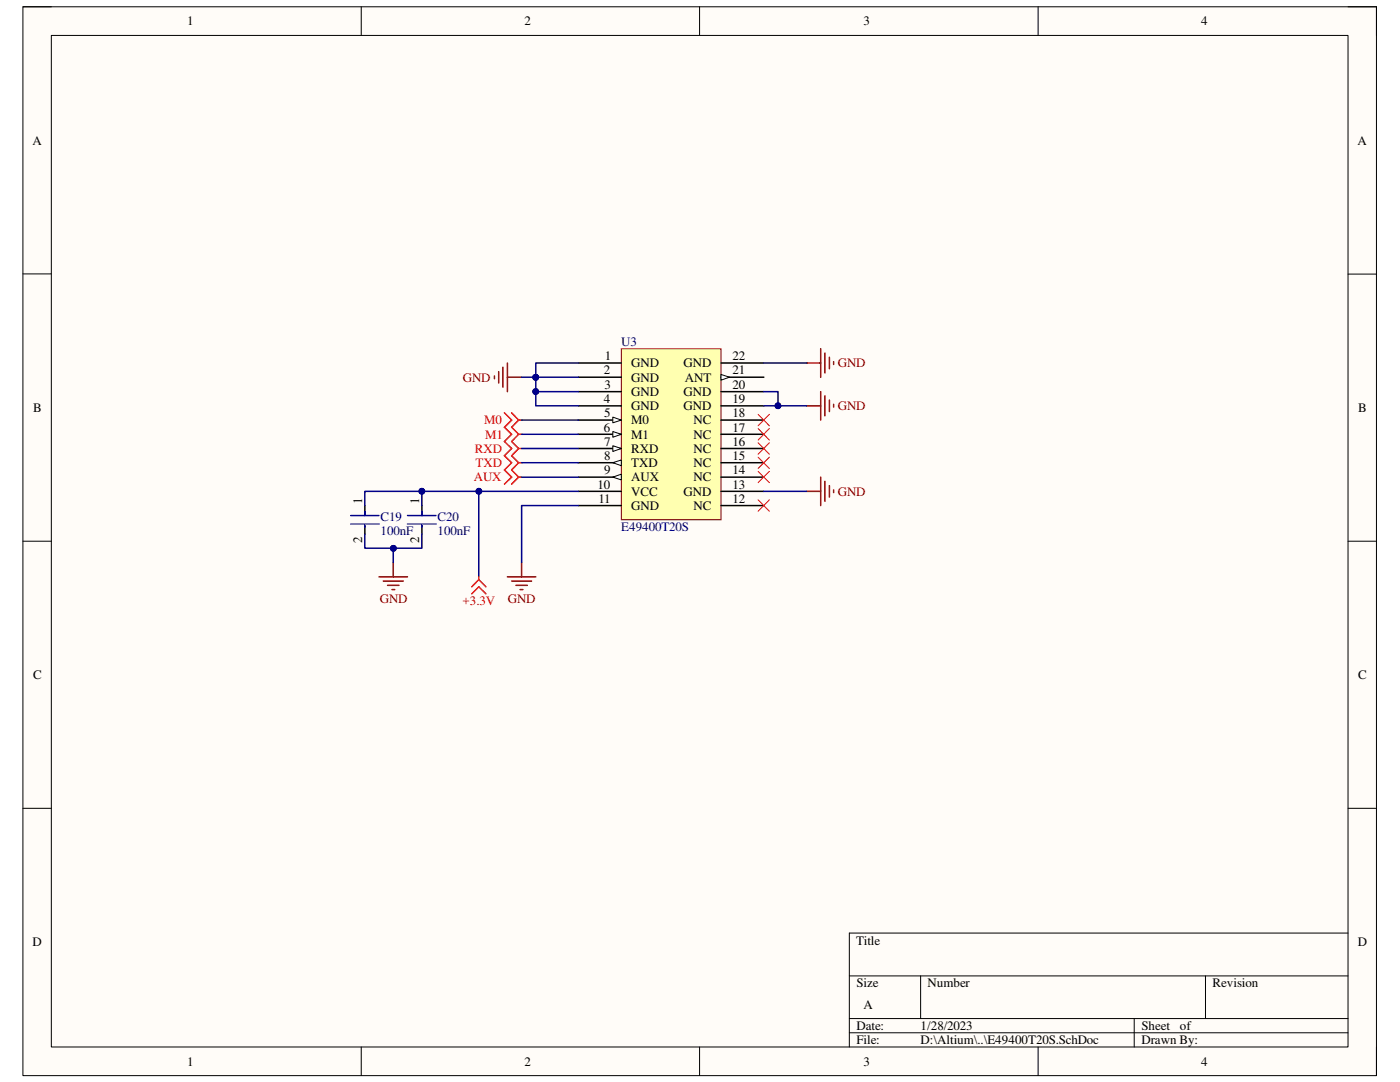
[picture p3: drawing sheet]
<svg xmlns="http://www.w3.org/2000/svg" width="279mm" height="216mm" viewBox="0 0 279 216" stroke-linecap="round" stroke-linejoin="round" font-family="sans-serif">
<path d="M4.6 1.4h270.1v213.2h-270.1z" fill-rule="evenodd" fill="#fffcf8"/>
<path d="M4.6 1.4h270.1v213.2h-270.1z" fill="none" stroke="#000" stroke-width=".2"/>
<path d="M10.2 7.1h258.8v201.8h-258.8z" fill-rule="evenodd" fill="#fffcf8"/>
<g fill="none" stroke="#000" stroke-width=".2">
<path d="M4.6 1.4h5.6M10.2 7.1h258.8v201.8h-258.8zM72.1 1.4v5.6M139.6 1.4v5.6M207.2 1.4v5.7M269 1.4h5.7v5.7M4.6 54.7h5.6M269 54.7h5.7M4.6 108h5.6M269 108h5.7M4.6 161.3h5.6M269 161.3h5.7"/>
<path d="M169.5 194.7h99.5M183.7 194.7v8.5M240.6 194.7v8.5M269 186.2h-99.5v22.7M72.1 208.9v5.7M139.6 208.9v5.7M169.5 203.2h99.5M169.5 206.1h99.5M207.2 208.9v5.7M226.4 203.2v5.7M274.7 208.9v5.7"/>
</g>
<path d="M124 69.6h19.9v34.1h-19.9z" fill-rule="evenodd" fill="#ffffb0"/>
<path d="M124 69.6h19.9v34.1h-19.9z" fill="none" stroke="#800000" stroke-width=".2"/>
<path d="M115.4 72.4h8.6M115.4 75.3h8.6M115.4 78.1h8.6M115.4 81h8.6M115.4 83.8h8.6" fill="none" stroke="#000" stroke-width=".3"/>
<path d="M122.3 83.2l1.7 .6-1.7 .6z" fill="#f8fcff"/>
<path d="M122.3 83.2l1.7 .6-1.7 .6z" fill="none" stroke="#000" stroke-width=".2"/>
<path d="M115.4 86.7h8.6" fill="none" stroke="#000" stroke-width=".3"/>
<path d="M122.3 86.1l1.7 .6-1.7 .5z" fill="#f8fcff"/>
<path d="M122.3 86.1l1.7 .6-1.7 .5z" fill="none" stroke="#000" stroke-width=".2"/>
<path d="M115.4 89.5h8.6" fill="none" stroke="#000" stroke-width=".3"/>
<path d="M122.3 88.9l1.7 .6-1.7 .6z" fill="#f8fcff"/>
<path d="M122.3 88.9l1.7 .6-1.7 .6z" fill="none" stroke="#000" stroke-width=".2"/>
<path d="M115.4 92.3h8.6" fill="none" stroke="#000" stroke-width=".3"/>
<path d="M122.3 92.3l1.7-.5v1.1z" fill="#f8fcff"/>
<path d="M122.3 92.3l1.7-.5v1.1z" fill="none" stroke="#000" stroke-width=".2"/>
<path d="M115.4 95.2h8.6" fill="none" stroke="#000" stroke-width=".3"/>
<path d="M122.3 95.2l1.7-.6v1.2z" fill="#f8fcff"/>
<path d="M122.3 95.2l1.7-.6v1.2z" fill="none" stroke="#000" stroke-width=".2"/>
<path d="M143.9 78.1h8.5M143.9 75.3h8.5M115.4 98h8.6M143.9 98h8.5M143.9 95.2h8.5M143.9 92.3h8.5M143.9 89.5h8.5M143.9 86.7h8.5M143.9 83.8h8.5M143.9 81h8.5M115.4 100.9h8.6M143.9 100.9h8.5" fill="none" stroke="#000" stroke-width=".3"/>
<path d="M143.9 74.7l1.7 .6-1.7 .6z" fill="#f8fcff"/>
<path d="M143.9 74.7l1.7 .6-1.7 .6z" fill="none" stroke="#000" stroke-width=".2"/>
<path d="M143.9 72.4h8.5M72.8 100.9v2M72.8 104.9v1.7M84.2 100.9v2M84.2 104.9v1.7" fill="none" stroke="#000" stroke-width=".3"/>
<g fill="none" stroke="#800000" stroke-width=".3">
<path d="M98.7 75v.6M99.5 74.2v2.2M100.4 73.3v4M101.3 72.4v5.7M101.3 75.3h2.8M161 72.4h2.8M163.8 69.6v5.7M163.8 78.1v5.7M164.6 70.4v4M164.6 79v4M165.5 71.3v2.3M165.5 79.8v2.3"/>
<path d="M166.4 72.2v.5M161 98h2.8M161 81h2.8M163.8 95.2v5.7M164.6 96.1v3.9M165.5 96.9v2.3M166.4 80.7v.5M166.4 97.7v.6M75.6 115.1h5.7M76.5 116h4M77.3 116.8h2.3M78.2 117.6h.6"/>
<path d="M78.5 112.3v2.8M101.3 115.1h5.6M102.1 116h4M103 116.8h2.2M103.8 117.6h.6M104.1 112.3v2.8"/>
</g>
<path d="M151.3 99.7l2.2 2.3M151.3 94.1l2.2 2.2M151.3 91.2l2.2 2.3M151.3 88.3l2.2 2.3M151.3 85.5l2.2 2.3M151.3 82.7l2.2 2.3M153.5 99.7l-2.2 2.3M153.5 94.1l-2.2 2.2M153.5 91.2l-2.2 2.3M153.5 88.3l-2.2 2.3M153.5 85.5l-2.2 2.3M153.5 82.7l-2.2 2.3" fill="none" stroke="#f00" stroke-width=".2"/>
<path d="M100.7 82.4l1.4 1.4-1.4 1.5 1.4 1.4-1.4 1.4 1.4 1.4-1.4 1.4 1.4 1.4-1.4 1.5 1.4 1.4-1.4 1.4M102.1 82.4l1.4 1.4M103.5 95.2l-1.4 1.4M103.5 92.3l-1.4 1.5 1.4 1.4M103.5 95.2h.6M103.5 89.5l-1.4 1.4 1.4 1.4M103.5 92.3h.6M103.5 86.7l-1.4 1.4 1.4 1.4M103.5 89.5h.6M103.5 83.8l-1.4 1.5 1.4 1.4M103.5 86.7h.6M103.5 83.8h.6" fill="none" stroke="#f00" stroke-width=".3"/>
<path d="M70 102.9h5.6M70 104.6h5.6M72.8 102v.9M72.8 104.9v.3M81.3 102.9h5.7M81.3 104.6h5.7M84.2 102v.9M84.2 104.9v.3" fill="none" stroke="#00f" stroke-width=".3"/>
<path d="M115.4 72.4h-8.5v2.9h-2.8" fill="none" stroke="#000080" stroke-width=".3"/>
<circle cx="106.9" cy="75.3" r=".57" fill="#000080"/>
<circle cx="106.9" cy="75.3" r=".57" fill="none" stroke="#000080" stroke-width=".2"/>
<path d="M106.9 75.3h8.5" fill="none" stroke="#000080" stroke-width=".3"/>
<circle cx="106.9" cy="75.3" r=".57" fill="#000080"/>
<circle cx="106.9" cy="75.3" r=".57" fill="none" stroke="#000080" stroke-width=".2"/>
<path d="M106.9 75.3v2.8h8.5" fill="none" stroke="#000080" stroke-width=".3"/>
<circle cx="106.9" cy="75.3" r=".57" fill="#000080"/>
<circle cx="106.9" cy="75.3" r=".57" fill="none" stroke="#000080" stroke-width=".2"/>
<circle cx="106.9" cy="78.1" r=".57" fill="#000080"/>
<circle cx="106.9" cy="78.1" r=".57" fill="none" stroke="#000080" stroke-width=".2"/>
<path d="M106.9 78.1v2.9h8.5" fill="none" stroke="#000080" stroke-width=".3"/>
<circle cx="106.9" cy="78.1" r=".57" fill="#000080"/>
<circle cx="106.9" cy="78.1" r=".57" fill="none" stroke="#000080" stroke-width=".2"/>
<path d="M152.4 72.4h8.6M152.4 98h8.6M152.4 81h8.6" fill="none" stroke="#000080" stroke-width=".3"/>
<circle cx="155.3" cy="81" r=".57" fill="#000080"/>
<circle cx="155.3" cy="81" r=".57" fill="none" stroke="#000080" stroke-width=".2"/>
<path d="M152.4 78.1h2.9v2.9" fill="none" stroke="#000080" stroke-width=".3"/>
<circle cx="155.3" cy="81" r=".57" fill="#000080"/>
<circle cx="155.3" cy="81" r=".57" fill="none" stroke="#000080" stroke-width=".2"/>
<path d="M115.4 98h-19.9v17.1M115.4 100.9h-11.3v11.4" fill="none" stroke="#000080" stroke-width=".3"/>
<circle cx="95.6" cy="98" r=".57" fill="#000080"/>
<circle cx="95.6" cy="98" r=".57" fill="none" stroke="#000080" stroke-width=".2"/>
<path d="M95.5 98h-11.3v2.9M104.1 83.8h11.3M104.1 86.7h11.3M104.1 89.5h11.3M104.1 92.3h11.3M104.1 95.2h11.3" fill="none" stroke="#000080" stroke-width=".3"/>
<circle cx="95.6" cy="98" r=".57" fill="#000080"/>
<circle cx="95.6" cy="98" r=".57" fill="none" stroke="#000080" stroke-width=".2"/>
<circle cx="84.2" cy="98" r=".57" fill="#000080"/>
<circle cx="84.2" cy="98" r=".57" fill="none" stroke="#000080" stroke-width=".2"/>
<path d="M84.2 98h-11.4v2.9" fill="none" stroke="#000080" stroke-width=".3"/>
<circle cx="84.2" cy="98" r=".57" fill="#000080"/>
<circle cx="84.2" cy="98" r=".57" fill="none" stroke="#000080" stroke-width=".2"/>
<path d="M72.8 106.6v2.8h11.4v-2.8" fill="none" stroke="#000080" stroke-width=".3"/>
<circle cx="78.5" cy="109.4" r=".57" fill="#000080"/>
<circle cx="78.5" cy="109.4" r=".57" fill="none" stroke="#000080" stroke-width=".2"/>
<path d="M78.5 109.4v2.9" fill="none" stroke="#000080" stroke-width=".3"/>
<circle cx="78.5" cy="109.4" r=".57" fill="#000080"/>
<circle cx="78.5" cy="109.4" r=".57" fill="none" stroke="#000080" stroke-width=".2"/>
<path d="M94.1 118.5l1.4-1.4 1.5 1.4M95.5 115.7l-1.4 1.4M95.5 115.7l1.5 1.4M95.5 115.1v.6" fill="none" stroke="#f00" stroke-width=".3"/>
<g font-size="2.6">
<text x="37.4" y="5.1">1</text>
<text x="104.7" y="5.1">2</text>
<text x="172.3" y="5.1">3</text>
<text x="239.7" y="5.1">4</text>
<text x="6.5" y="28.9">A</text>
<text x="270.9" y="28.9">A</text>
<text x="120.7" y="71.9">1</text>
<text x="146.2" y="71.9">22</text>
<text x="120.5" y="74.7">2</text>
<text x="120.6" y="77.6">3</text>
<text x="126" y="73.3">GND</text>
<text x="126" y="76.2">GND</text>
<text x="136.4" y="73.3">GND</text>
<text x="136.7" y="76.2">ANT</text>
<text x="146.2" y="74.7">21</text>
<text x="146.2" y="77.6">20</text>
<text x="6.6" y="82.2">B</text>
<text x="120.5" y="80.4">4</text>
<text x="120.6" y="83.3">5</text>
<text x="126" y="79">GND</text>
<text x="126" y="81.8">GND</text>
<text x="136.4" y="81.8">GND</text>
<text x="136.4" y="79">GND</text>
<text x="146.2" y="83.3">18</text>
<text x="146.2" y="80.4">19</text>
<text x="271.1" y="82.2">B</text>
<text x="120.5" y="86.1">6</text>
<text x="120.6" y="88.9">7</text>
<text x="126" y="84.7">M0</text>
<text x="126" y="87.5">M1</text>
<text x="138.4" y="87.5">NC</text>
<text x="138.4" y="84.7">NC</text>
<text x="146.2" y="88.9">16</text>
<text x="146.2" y="86.1">17</text>
<text x="120.6" y="91.8">8</text>
<text x="120.6" y="94.7">9</text>
<text x="126" y="90.4">RXD</text>
<text x="126" y="93.2">TXD</text>
<text x="138.4" y="93.2">NC</text>
<text x="138.4" y="90.4">NC</text>
<text x="146.2" y="94.7">14</text>
<text x="146.2" y="91.8">15</text>
<text x="72.3" y="100.6" transform="rotate(-90 72.3 100.6)">1</text>
<text x="83.7" y="100.6" transform="rotate(-90 83.7 100.6)">1</text>
<text x="119.3" y="97.5">10</text>
<text x="119.5" y="100.3">11</text>
<text x="126" y="96.1">AUX</text>
<text x="126" y="98.9">VCC</text>
<text x="126" y="101.7">GND</text>
<text x="136.4" y="98.9">GND</text>
<text x="138.4" y="101.7">NC</text>
<text x="138.4" y="96.1">NC</text>
<text x="146.2" y="100.3">12</text>
<text x="146.2" y="97.5">13</text>
<text x="72.3" y="108.3" transform="rotate(-90 72.3 108.3)">2</text>
<text x="83.7" y="108.3" transform="rotate(-90 83.7 108.3)">2</text>
<text x="6.6" y="135.5">C</text>
<text x="271.1" y="135.5">C</text>
<text x="6.5" y="188.8">D</text>
<text x="170.9" y="188.5">Title</text>
<text x="271" y="188.8">D</text>
<text x="170.9" y="197">Size</text>
<text x="185.1" y="197">Number</text>
<text x="242" y="197">Revision</text>
<text x="172.3" y="201.3">A</text>
<text x="170.9" y="205.5">Date:</text>
<text x="170.9" y="208.4">File:</text>
<text x="183.7" y="205.5">1/28/2023</text>
<text x="183.7" y="208.4">D:\Altium\..\E49400T20S.SchDoc</text>
<text x="227.8" y="205.5">Sheet</text>
<text x="227.8" y="208.4">Drawn By:</text>
<text x="235.5" y="205.5">of</text>
<text x="37.4" y="212.6">1</text>
<text x="104.7" y="212.6">2</text>
<text x="172.3" y="212.6">3</text>
<text x="239.7" y="212.6">4</text>
</g>
<g font-size="2.6" fill="#000080">
<text x="124" y="69">U3</text>
<text x="75.9" y="104">C19</text>
<text x="75.9" y="106.8">100nF</text>
<text x="87.3" y="104">C20</text>
<text x="87.3" y="106.8">100nF</text>
<text x="124" y="106">E49400T20S</text>
</g>
<g font-size="2.6" fill="#800000">
<text x="92.4" y="76.2">GND</text>
<text x="167.2" y="73.3">GND</text>
<text x="167.2" y="81.8">GND</text>
<text x="167.2" y="98.9">GND</text>
<text x="75.8" y="120.2">GND</text>
<text x="101.3" y="120.2">GND</text>
</g>
<g font-size="2.6" fill="#f00">
<text x="96.6" y="84.7">M0</text>
<text x="96.9" y="87.5">M1</text>
<text x="94.8" y="90.4">RXD</text>
<text x="94.9" y="93.2">TXD</text>
<text x="94.6" y="96.1">AUX</text>
<text x="92.3" y="120.8">+3.3V</text>
</g>
</svg>
